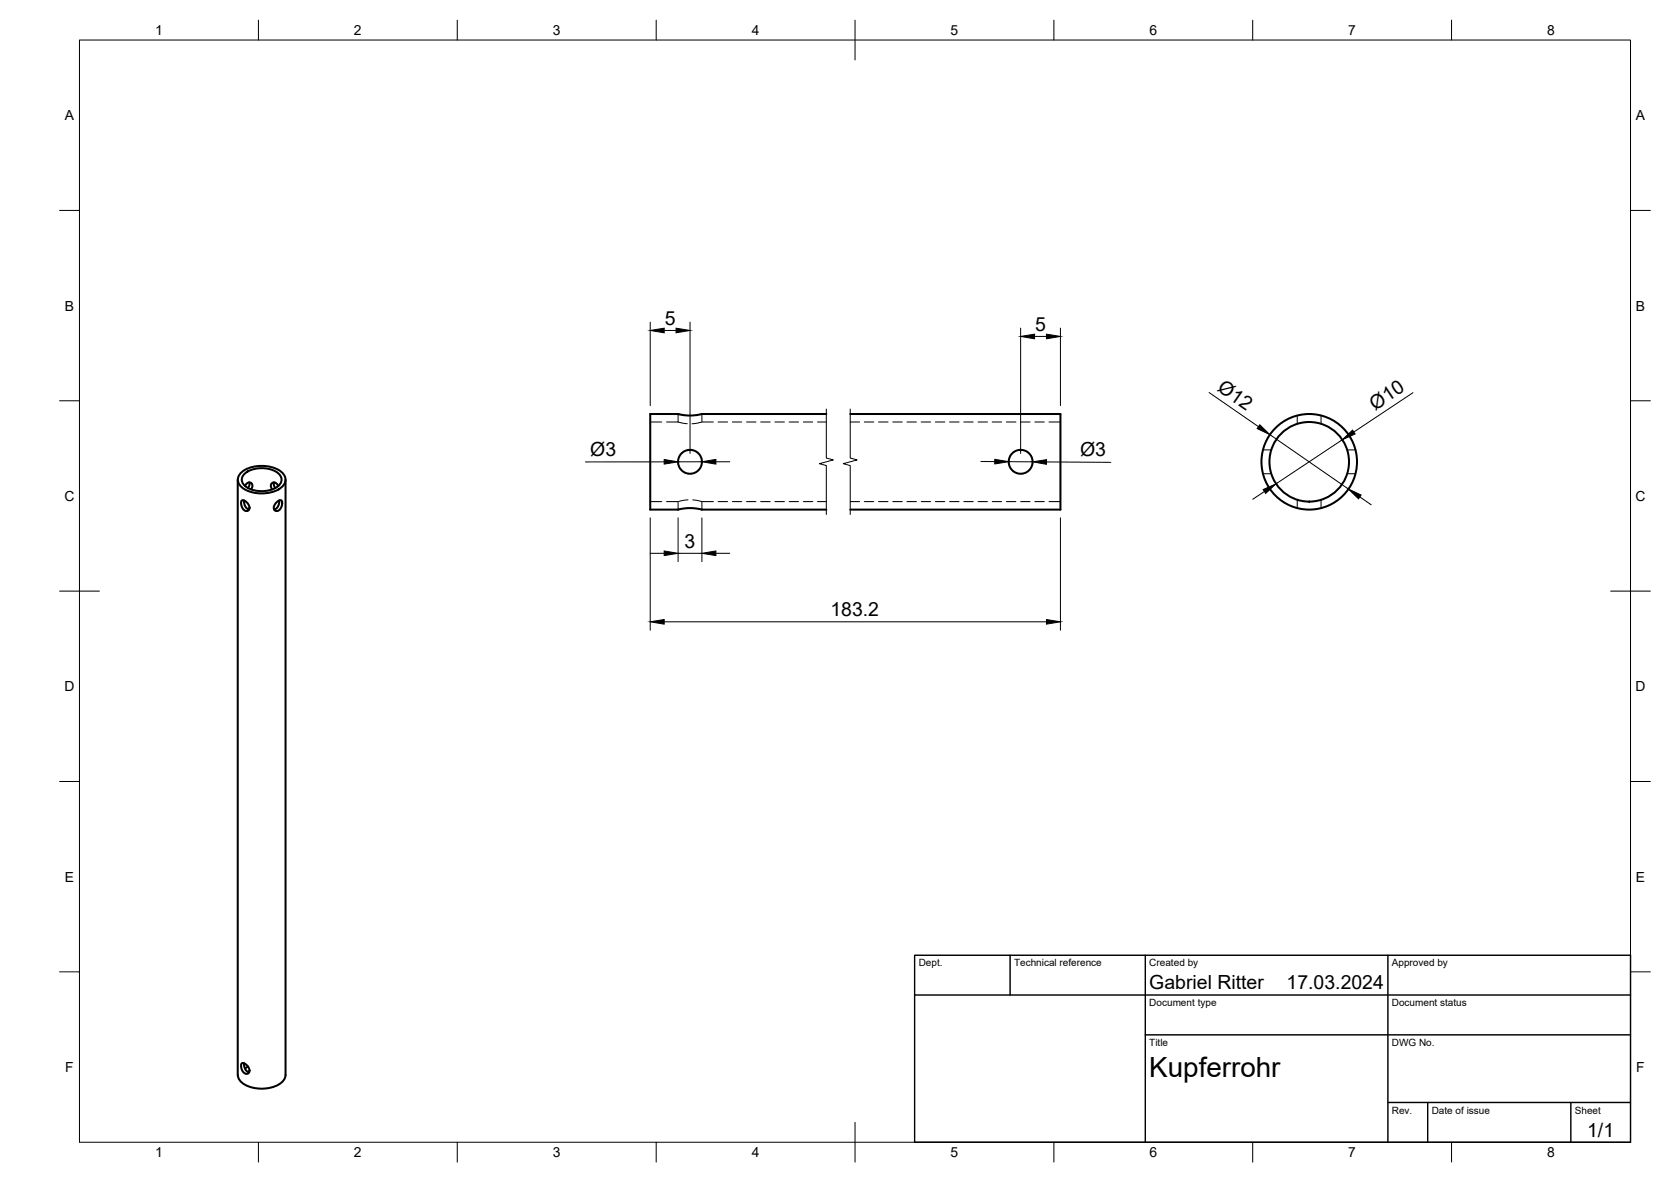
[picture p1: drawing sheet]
<svg xmlns="http://www.w3.org/2000/svg" width="420mm" height="297mm" viewBox="0 0 420 297" stroke-linecap="round" stroke-linejoin="round" font-family="sans-serif">
<!-- layer: Visible -->
<g fill="none" stroke="#000" stroke-width=".51">
<path d="M60.9 118.6a8.9 8.9 0 0 1 9.8 0 2.49 2.49 0 0 1 1.1 2.4 2.49 2.49 0 0 1-1.8 2 9.1 9.1 0 0 1-9.1-.5 2.36 2.36 0 0 1 0-3.9zM61.6 119a7.1 7.1 0 0 1 8.8 .5 2.1 2.1 0 0 1-1.1 3.1 7.5 7.5 0 0 1-7.7-.5 1.94 1.94 0 0 1 0-3.1zM207.8 104h-31.3l-2.5 .4-2-.1-1.5-.3h-7v24.1h7l2.5-.4 2 .1 1.5 .3h31.3M213.8 104h52.8v24.1h-52.8M59.8 120.6v149.5a3.7 3.7 0 0 0 3 3 8.9 8.9 0 0 0 8.2-1.2l.7-1.2 .1-.6v-149.5M60.8 125.8h.7l1 1 .2 .9-.3 .6-.8 .1-.6-.7-.4-1.1zM61.4 125.8v.7l.3 .8 .4 .5 .6 .2M61.6 122.1a.96 .96 0 0 1 .8-.8 .96 .96 0 0 1 1 .5l.1 .5-.4 .7M62.7 121.2a1.4 1.4 0 0 1-.3 1.4M68.9 121.2v.7l.3 .7M69.5 126.3l.9-.6 .4 .1 .2 .4-.3 1.3-.4 .6-.6 .3-.6-.1-.3-.6 .2-.7zM70 122.1a.96 .96 0 0 0-.8-.8 .96 .96 0 0 0-1.1 .5v.5l.3 .7"/>
<path d="M70.2 125.8v.7l-.3 .8-.4 .5-.6 .2M60.7 267.3l.5-.2 .3 .2 .9 .8 .3 .8-.2 .8-.7 .2-.7-.6-.5-1.1zM61.4 267.2v.9l.4 .8 .9 .6M62.4 268l-.8 .5"/>
<circle cx="173.5" cy="116.1" r="3"/>
<circle cx="256.6" cy="116.1" r="3"/>
<circle cx="329.2" cy="116.1" r="12"/>
<circle cx="329.2" cy="116.1" r="10"/>
</g>
<!-- layer: Hidden -->
<g fill="none" stroke="#000" stroke-width=".25">
<path d="M163.5 106.1h2.9M167.6 106.1h2.9M170.5 106.1l2.3 .4M170.5 104v2.1M176.3 106.1l-2.3 .4M176.5 104v2.1h2.9M180.6 106.1h2.3M184.1 106.1h2.4M187.7 106.1h2.4M191.3 106.1h2.4M194.8 106.1h2.4M198.4 106.1h2.4"/>
<path d="M202 106.1h2.4M205.5 106.1h2.3M213.8 106.1h2.3M217.3 106.1h2.4M220.9 106.1h2.4M224.5 106.1h2.4M228 106.1h2.4M231.6 106.1h2.4M235.2 106.1h2.4M238.8 106.1h2.4M242.3 106.1h2.4M245.9 106.1h2.4"/>
<path d="M249.5 106.1h2.4M253 106.1h2.4M256.6 106.1h2.4M260.2 106.1h2.4M263.8 106.1h2.8M317.5 119h2.1M317.5 113.1h2.1M326.2 104.4v2.1M332.2 104.4v2.1M338.7 119h2.1M338.7 113.1h2.1M163.5 126.1h2.9"/>
<path d="M167.6 126.1h2.9v2M173 125.6l-2.4 .4M174.2 125.6l2.3 .5M176.5 126.1v2M176.5 126.1h2.9M180.6 126.1h2.3M184.1 126.1h2.4M187.7 126.1h2.4M191.3 126.1h2.4M194.8 126.1h2.4M198.4 126.1h2.4M202 126.1h2.4"/>
<path d="M205.5 126.1h2.3M213.8 126.1h2.3M217.3 126.1h2.4M220.9 126.1h2.4M224.5 126.1h2.4M228 126.1h2.4M231.6 126.1h2.4M235.2 126.1h2.4M238.8 126.1h2.4M242.3 126.1h2.4M245.9 126.1h2.4M249.5 126.1h2.4"/>
<path d="M253 126.1h2.4M256.6 126.1h2.4M260.2 126.1h2.4M263.8 126.1h2.8M326.2 125.6v2.1M332.2 125.6v2.1"/>
</g>
<!-- layer: BORDER -->
<g fill="none" stroke="#000" stroke-width=".25">
<path d="M20 10.1h390v276.9h-390zM65 5.1v5M115 5.1v5M165 5.1v5M215 5.1v10M265 5.1v5M315 5.1v5M365 5.1v5M15 52.9h5M410 52.9h5M15 100.7h5M410 100.7h5"/>
<path d="M15 148.6h10M405 148.6h10M15 196.4h5M410 196.4h5M15 244.2h5M410 244.2h5M65 287v5M115 287v5M165 287v5M215 282.1v9.9M265 287v5M315 287v5"/>
<path d="M365 287v5"/>
</g>
<!-- layer: TITLEBLOCK -->
<path d="M230 240.1h180v46.9h-180zM230 250h180M254 240.1v9.9M288 240.1v46.9M349 240.1v46.9M288 260.1h122M349 277.1h61M359 277.1v9.9M395 277.1v9.9" fill="none" stroke="#000" stroke-width=".36"/>
<!-- layer: Break Lines -->
<path d="M207.8 102.8v12.3l1.7 .5-3.5 .9 1.8 .5v12.3M213.8 102.8v12.3l1.7 .5-3.5 .9 1.8 .5v12.3" fill="none" stroke="#000" stroke-width=".25"/>
<!-- layer: FD_Dimensions -->
<g fill="none" stroke="#000" stroke-width=".25">
<path d="M163.5 80.9v21M167 83h3M173.5 80.9v33M256.6 82.5v31.4M260.1 84.5h3M266.6 82.5v19.4M304 98.6l12.4 8.6M355.3 98.7l-14.9 9.9M167 116.1h-19.8M176.5 116l-6 .1M180 116h3.5M246.6 116h3.5"/>
<path d="M253.6 116l6 .1M263.1 116.1l16.2 .1M319.3 109.2l19.7 13.7M337.5 110.5l-16.7 11.1M163.5 130.1v28.3M163.5 139.1h3.5M170.5 130.1v11M170.5 139.1h6M176.5 130.1v11M180 139.1h3.5M266.6 130.1v28.3M317.9 123.5l-2.9 2"/>
<path d="M341.9 124.9l2.9 2M167 156.3h96.1"/>
</g>
<g fill="#000" stroke="#000" stroke-width=".25">
<path d="M163.5 83l3.5-.5v1.1zM170 82.5l3.5 .5-3.5 .6zM256.6 84.5l3.5-.5v1.1zM263.1 84l3.5 .5-3.5 .6zM167 115.5l3.5 .6-3.5 .5zM176.5 116l3.5-.5v1.1zM250.1 115.4l3.5 .6-3.5 .6zM259.6 116.1l3.5-.6v1.2zM316.8 106.8l2.5 2.4-3.2-1.5zM337.5 110.5l2.6-2.4 .6 1zM167 138.5l3.5 .6-3.5 .5zM176.5 139.1l3.5-.6v1.1z"/>
<path d="M317.6 123l3.2-1.4-2.6 2.4zM339 122.9l3.2 1.5-.6 1zM163.5 156.3l3.5-.6v1.2zM263.1 155.7l3.5 .6-3.5 .6z"/>
</g>
<text font-size="7" x="289" y="270.6">Kupferrohr</text>
<g font-size="4.9">
<text x="167.1" y="81.6">5</text>
<text x="260.3" y="83.1">5</text>
<text x="305.9" y="98.1" transform="rotate(35 305.9 98.1)">Ø12</text>
<text x="345.8" y="103.2" transform="rotate(-34 345.8 103.2)">Ø10</text>
<text x="148.4" y="114.5">Ø3</text>
<text x="271.6" y="114.6">Ø3</text>
<text x="172.1" y="137.6">3</text>
<text x="208.8" y="154.8">183.2</text>
<text x="289" y="248.5">Gabriel Ritter</text>
<text x="323.5" y="248.5">17.03.2024</text>
<text x="399.1" y="285.7">1/1</text>
</g>
<g font-size="3.5">
<text x="39" y="8.8">1</text>
<text x="89" y="8.8">2</text>
<text x="139" y="8.8">3</text>
<text x="189" y="8.8">4</text>
<text x="239" y="8.8">5</text>
<text x="289" y="8.8">6</text>
<text x="339" y="8.8">7</text>
<text x="389" y="8.8">8</text>
<text x="16.3" y="30.2">A</text>
<text x="411.3" y="30.2">A</text>
<text x="16.3" y="78">B</text>
<text x="411.3" y="78">B</text>
<text x="16.2" y="125.9">C</text>
<text x="411.2" y="125.9">C</text>
<text x="16.2" y="173.7">D</text>
<text x="411.2" y="173.7">D</text>
<text x="16.3" y="221.6">E</text>
<text x="411.3" y="221.6">E</text>
<text x="16.4" y="269.4">F</text>
<text x="411.4" y="269.4">F</text>
<text x="39" y="290.8">1</text>
<text x="89" y="290.8">2</text>
<text x="139" y="290.8">3</text>
<text x="189" y="290.8">4</text>
<text x="239" y="290.8">5</text>
<text x="289" y="290.8">6</text>
<text x="339" y="290.8">7</text>
<text x="389" y="290.8">8</text>
</g>
<g font-size="2.5">
<text x="231" y="242.9">Dept.</text>
<text x="255" y="242.9">Technical reference</text>
<text x="289" y="242.9">Created by</text>
<text x="350" y="242.9">Approved by</text>
<text x="289" y="252.8">Document type</text>
<text x="350" y="252.8">Document status</text>
<text x="289" y="262.9">Title</text>
<text x="350" y="262.9">DWG No.</text>
<text x="350" y="279.9">Rev.</text>
<text x="360" y="279.9">Date of issue</text>
<text x="396" y="279.9">Sheet</text>
</g>
</svg>
